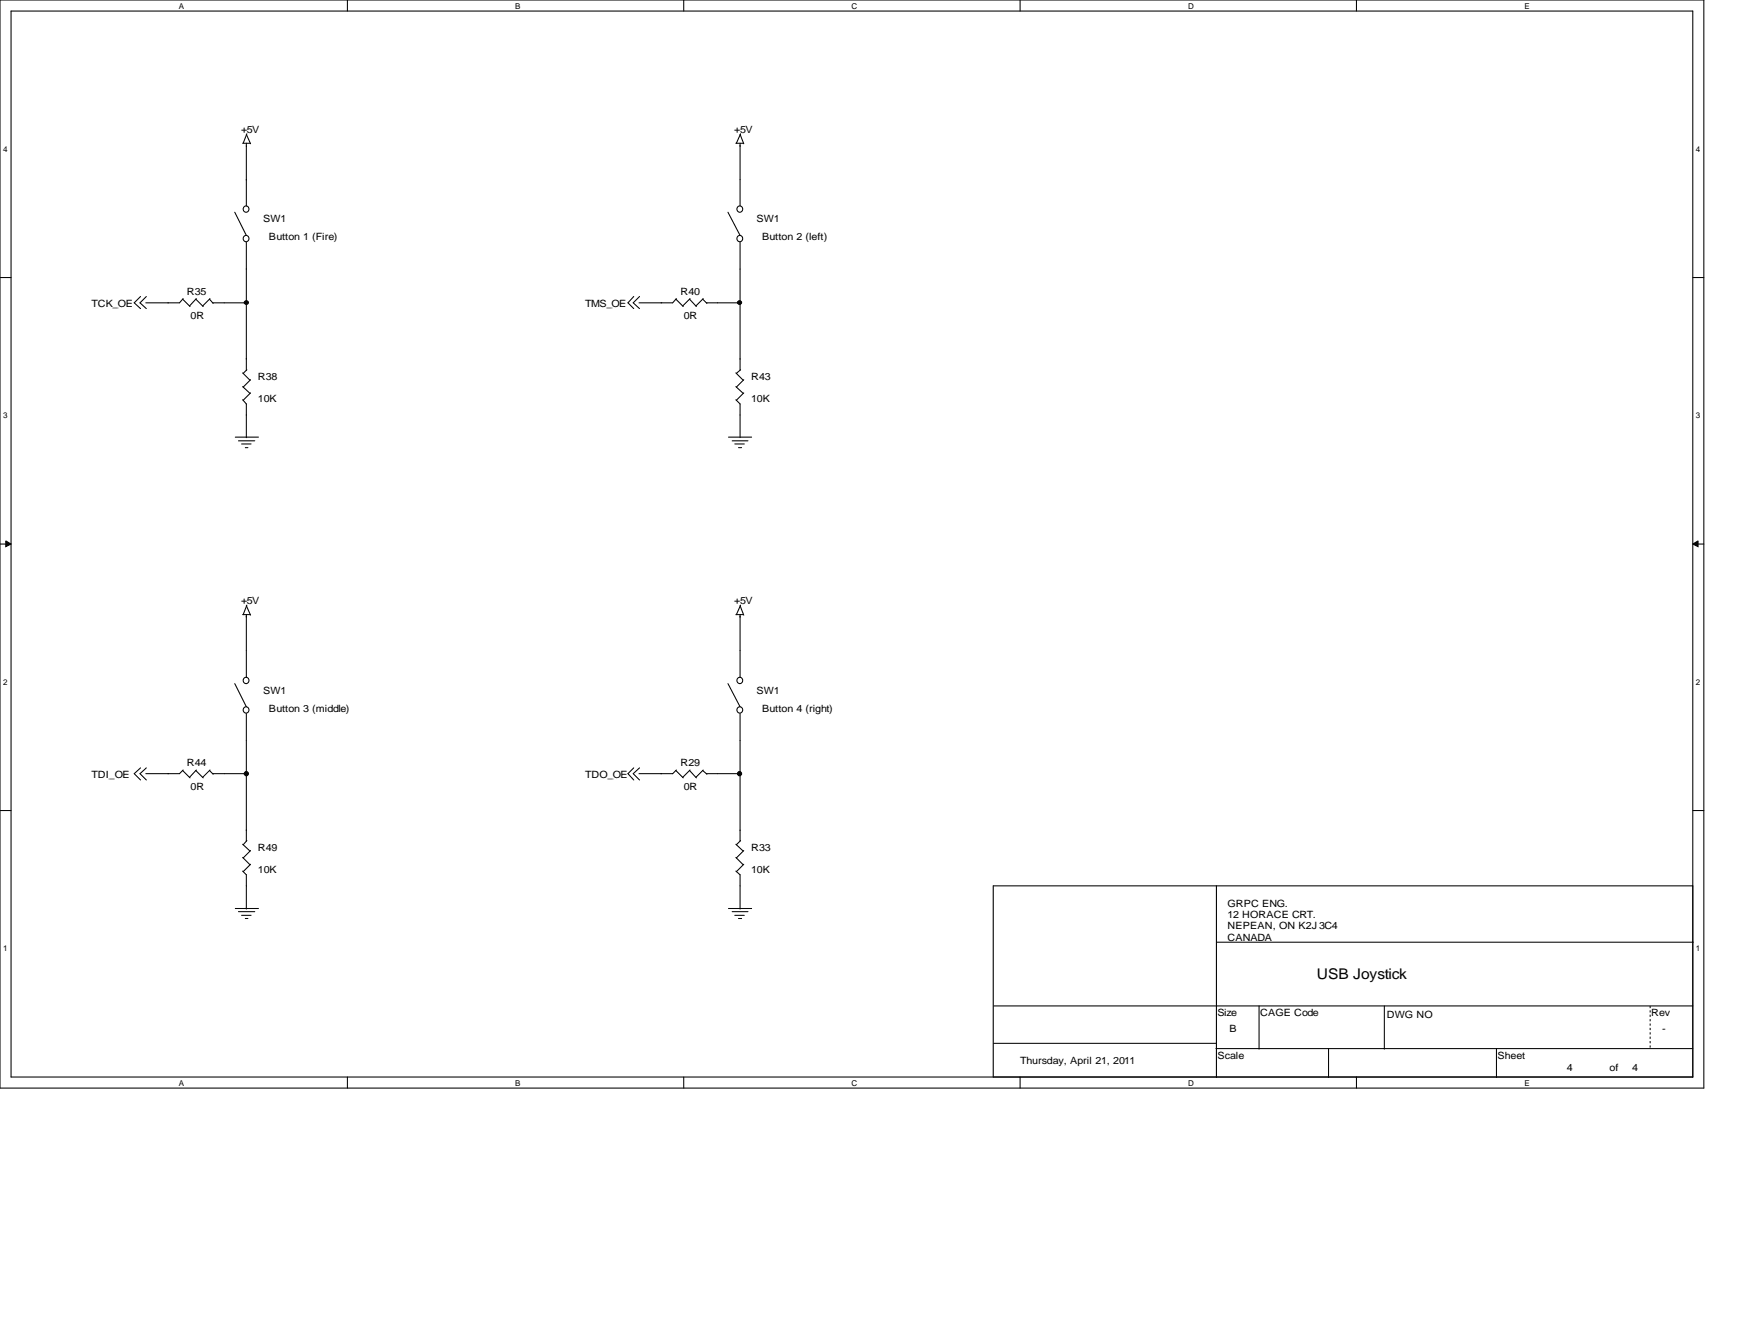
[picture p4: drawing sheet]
<svg xmlns="http://www.w3.org/2000/svg" width="279mm" height="216mm" viewBox="0 0 279 216" stroke-linecap="round" stroke-linejoin="round" font-family="sans-serif">
<path d="M0 0h274.1v174.9h-274.1zM1.8 1.8h270.5v171.3h-270.5z" fill="none" stroke="#000" stroke-width=".17"/>
<g fill="#fff">
<path d="M28.8 .3h.7v1.3h-.7z"/>
<path d="M28.8 173.4h.7v1.4h-.7z"/>
</g>
<path d="M55.9 0v1.8M55.9 173.1v1.8" fill="none" stroke="#000" stroke-width=".17"/>
<g fill="#fff">
<path d="M82.9 .3h.8v1.3h-.8z"/>
<path d="M82.9 173.4h.8v1.4h-.8z"/>
</g>
<path d="M110 0v1.8M110 173.1v1.8" fill="none" stroke="#000" stroke-width=".17"/>
<g fill="#fff">
<path d="M137 .3h.8v1.3h-.8z"/>
<path d="M137 173.4h.8v1.4h-.8z"/>
</g>
<path d="M164.1 0v1.8M164.1 173.1v1.8" fill="none" stroke="#000" stroke-width=".17"/>
<g fill="#fff">
<path d="M191.1 .3h.8v1.3h-.8z"/>
<path d="M191.1 173.4h.8v1.4h-.8z"/>
</g>
<path d="M218.2 0v1.8M218.2 173.1v1.8" fill="none" stroke="#000" stroke-width=".17"/>
<g fill="#fff">
<path d="M245.2 .3h.8v1.3h-.8z"/>
<path d="M245.2 173.4h.8v1.4h-.8z"/>
<path d="M.5 23.2h.6v1.4h-.6z"/>
<path d="M272.8 23.2h.6v1.4h-.6z"/>
<path d="M.5 66h.6v1.4h-.6z"/>
<path d="M272.8 66h.6v1.4h-.6z"/>
</g>
<path d="M0 44.6h1.8M272.3 44.6h1.8" fill="none" stroke="#000" stroke-width=".17"/>
<g fill="#fff">
<path d="M.5 108.9h.6v1.3h-.6z"/>
<path d="M272.8 108.9h.6v1.3h-.6z"/>
</g>
<path d="M0 87.5h1.8M272.3 87.5h1.8" fill="none" stroke="#000" stroke-width=".17"/>
<path d="M.9 87l.9 .5-.9 .4zM272.3 87.5l.8-.5v.9z" fill="#000" stroke="#000" stroke-width=".16"/>
<g fill="#fff">
<path d="M.5 151.7h.6v1.4h-.6z"/>
<path d="M272.8 151.7h.6v1.4h-.6z"/>
</g>
<g fill="none" stroke="#000" stroke-width=".17">
<path d="M37.8 34.1l1.8 3.7M39 23h1.2M39.6 21.6l.7 1.5M39.6 23v10.1M39.6 38.9v20.6M39.7 21.5l-.6 1.5M117.1 34.1l1.9 3.7M118.4 23h1.1M119 21.6l.6 1.5M119 23v10.1M119 38.9v20.6M119.1 21.5l-.7 1.5"/>
<path d="M22.6 47.7l-1 1 1 .9M23.5 47.7l-1 1 1 .9M29.4 48.1l1.2 1.2M29.5 48l-.6 .7h-5.4M31.5 48.1l1.2 1.2M31.6 48l-1.1 1.2M33.7 48.1l.6 .7M33.8 48l-1.2 1.2M34.2 48.7h5.5M39 59.9l1.2 1.2M39.7 59.4l-.6 .6M101.9 47.7l-.9 1 .9 .9"/>
<path d="M102.9 47.7l-1 1 1 .9M108.7 48.1l1.2 1.2M108.8 48l-.6 .7h-5.4M110.9 48.1l1.1 1.2M111 48l-1.2 1.2M113 48.1l.7 .7M113.1 48l-1.2 1.2M113.6 48.7h5.5M118.4 59.9l1.1 1.2M119.1 59.4l-.7 .6M37.8 70.3h3.8M38.4 70.9h2.6"/>
<path d="M38.9 71.4h1.5M39 64.3l.6 .6v5.5M39 62.1l1.2 1.1M39.5 72h.4M40.3 63.2l-1.2 1.1M40.3 61l-1.2 1.2M117.2 70.3h3.7M117.8 70.9h2.5M118.2 71.4h1.5M118.4 64.3l.6 .6v5.5M118.4 62.1l1.1 1.1M118.8 72h.5"/>
<path d="M119.6 63.2l-1.2 1.1M119.6 61l-1.2 1.2M39 98.8h1.2M39.6 98.8v10.1M39.6 97.4l.7 1.5M39.7 97.3l-.6 1.5M118.4 98.8h1.1M119 98.8v10.1M119 97.4l.6 1.5M119.1 97.3l-.7 1.5M37.8 109.9l1.8 3.7M39.6 114.7v20.5"/>
<path d="M117.1 109.9l1.9 3.7M119 114.7v20.5M0 130.3h1.8M22.6 123.4l-1 1 1 1M23.5 123.4l-1 1 1 1M29.4 123.9l1.2 1.2M29.5 123.8l-.6 .6h-5.4M31.5 123.9l1.2 1.2M31.6 123.8l-1.1 1.2M33.7 123.9l.6 .6M33.8 123.8l-1.2 1.2M34.2 124.4h5.5"/>
<path d="M39 137.8l1.2 1.2M39 135.7l1.2 1.1M39.7 135.1l-.6 .7M40.3 138.9l-1.2 1.2M40.3 136.7l-1.2 1.2M101.9 123.4l-.9 1 .9 1M102.9 123.4l-1 1 1 1M108.7 123.9l1.2 1.2M108.8 123.8l-.6 .6h-5.4M110.9 123.9l1.1 1.2M111 123.8l-1.2 1.2M113 123.9l.7 .6"/>
<path d="M113.1 123.8l-1.2 1.2M113.6 124.4h5.5M118.4 137.8l1.1 1.2M118.4 135.7l1.1 1.1M119.1 135.1l-.7 .7M119.6 138.9l-1.2 1.2M119.6 136.7l-1.2 1.2M272.3 130.3h1.8M37.8 146h3.8M38.4 146.6h2.6M38.9 147.2h1.5M39 140l.6 .6v5.5"/>
<path d="M39.5 147.7h.4M117.2 146h3.7M117.8 146.6h2.5M118.2 147.2h1.5M118.4 140l.6 .6v5.5M118.8 147.7h.5M159.8 142.4h112.5v30.7h-112.5zM195.7 151.5h76.7M195.7 142.4v30.8M159.9 167.7h35.8M159.9 161.7h112.4M195.6 168.6h76.7"/>
<path d="M202.5 161.7v7M213.7 168.6v4.6M222.7 161.7v7M240.7 168.6v4.6"/>
<circle cx="39.6" cy="38.4" r=".49"/>
<circle cx="39.6" cy="33.6" r=".49"/>
<circle cx="119" cy="38.4" r=".49"/>
<circle cx="119" cy="33.6" r=".49"/>
<circle cx="39.6" cy="114.1" r=".49"/>
<circle cx="39.6" cy="109.4" r=".49"/>
<circle cx="119" cy="114.1" r=".49"/>
<circle cx="119" cy="109.4" r=".49"/>
</g>
<path d="M265.4 161.7v7" fill="none" stroke="#000" stroke-width=".16" stroke-dasharray=".4 .4 .4 .4 .4 .4 .4 .4" stroke-linecap="butt"/>
<g fill="#000" stroke="#000" stroke-width=".17">
<circle cx="39.6" cy="48.6" r=".32"/>
<circle cx="119" cy="48.6" r=".32"/>
<circle cx="39.6" cy="124.4" r=".34"/>
<circle cx="119" cy="124.4" r=".34"/>
</g>
<text font-size="2.4" x="211.8" y="157.3">USB Joystick</text>
<g font-size="1.6">
<text x="38.8" y="21.3">+5V</text>
<text x="118.1" y="21.3">+5V</text>
<text x="42.3" y="35.7">SW1</text>
<text x="121.7" y="35.7">SW1</text>
<text x="43.3" y="38.6">Button 1 (Fire)</text>
<text x="122.6" y="38.6">Button 2 (left)</text>
<text x="30.1" y="47.5">R35</text>
<text x="109.5" y="47.5">R40</text>
<text x="14.7" y="49.3">TCK_OE</text>
<text x="30.6" y="51.3">0R</text>
<text x="94.1" y="49.3">TMS_OE</text>
<text x="110" y="51.3">0R</text>
<text x="41.5" y="61">R38</text>
<text x="41.5" y="64.6">10K</text>
<text x="120.8" y="61">R43</text>
<text x="120.8" y="64.6">10K</text>
<text x="38.8" y="97.1">+5V</text>
<text x="118.1" y="97.1">+5V</text>
<text x="42.3" y="111.5">SW1</text>
<text x="121.7" y="111.5">SW1</text>
<text x="43.3" y="114.4">Button 3 (middle)</text>
<text x="122.6" y="114.4">Button 4 (right)</text>
<text x="14.7" y="125.1">TDI_OE</text>
<text x="30.1" y="123.2">R44</text>
<text x="94.1" y="125.1">TDO_OE</text>
<text x="109.5" y="123.2">R29</text>
<text x="30.6" y="127">0R</text>
<text x="110" y="127">0R</text>
<text x="41.5" y="136.7">R49</text>
<text x="120.8" y="136.7">R33</text>
<text x="41.5" y="140.4">10K</text>
<text x="120.8" y="140.4">10K</text>
<text x="197.4" y="145.8">GRPC ENG.</text>
<text x="197.4" y="147.6">12 HORACE CRT.</text>
<text x="197.4" y="149.4">NEPEAN, ON K2J 3C4</text>
<text x="197.4" y="151.2">CANADA</text>
<text x="195.8" y="163.4">Size</text>
<text x="197.8" y="165.9">B</text>
<text x="202.7" y="163.4">CAGE Code</text>
<text x="223.1" y="163.7">DWG NO</text>
<text x="265.6" y="163.4">Rev</text>
<text x="267.4" y="165.9">-</text>
<text x="164.1" y="171">Thursday, April 21, 2011</text>
<text x="195.8" y="170.3">Scale</text>
<text x="240.9" y="170.3">Sheet</text>
<text x="252.1" y="172.1">4</text>
<text x="258.9" y="172.1">of</text>
<text x="262.6" y="172.1">4</text>
</g>
<g font-size="1.3">
<text x="28.8" y="1.4">A</text>
<text x="82.9" y="1.4">B</text>
<text x="137" y="1.4">C</text>
<text x="191.1" y="1.4">D</text>
<text x="245.2" y="1.4">E</text>
<text x=".5" y="24.4">4</text>
<text x="272.8" y="24.4">4</text>
<text x=".5" y="67.2">3</text>
<text x="272.8" y="67.2">3</text>
<text x=".5" y="110.1">2</text>
<text x="272.8" y="110.1">2</text>
<text x=".5" y="152.9">1</text>
<text x="272.8" y="152.9">1</text>
<text x="28.8" y="174.6">A</text>
<text x="82.9" y="174.6">B</text>
<text x="137" y="174.6">C</text>
<text x="191.1" y="174.6">D</text>
<text x="245.2" y="174.6">E</text>
</g>
</svg>
